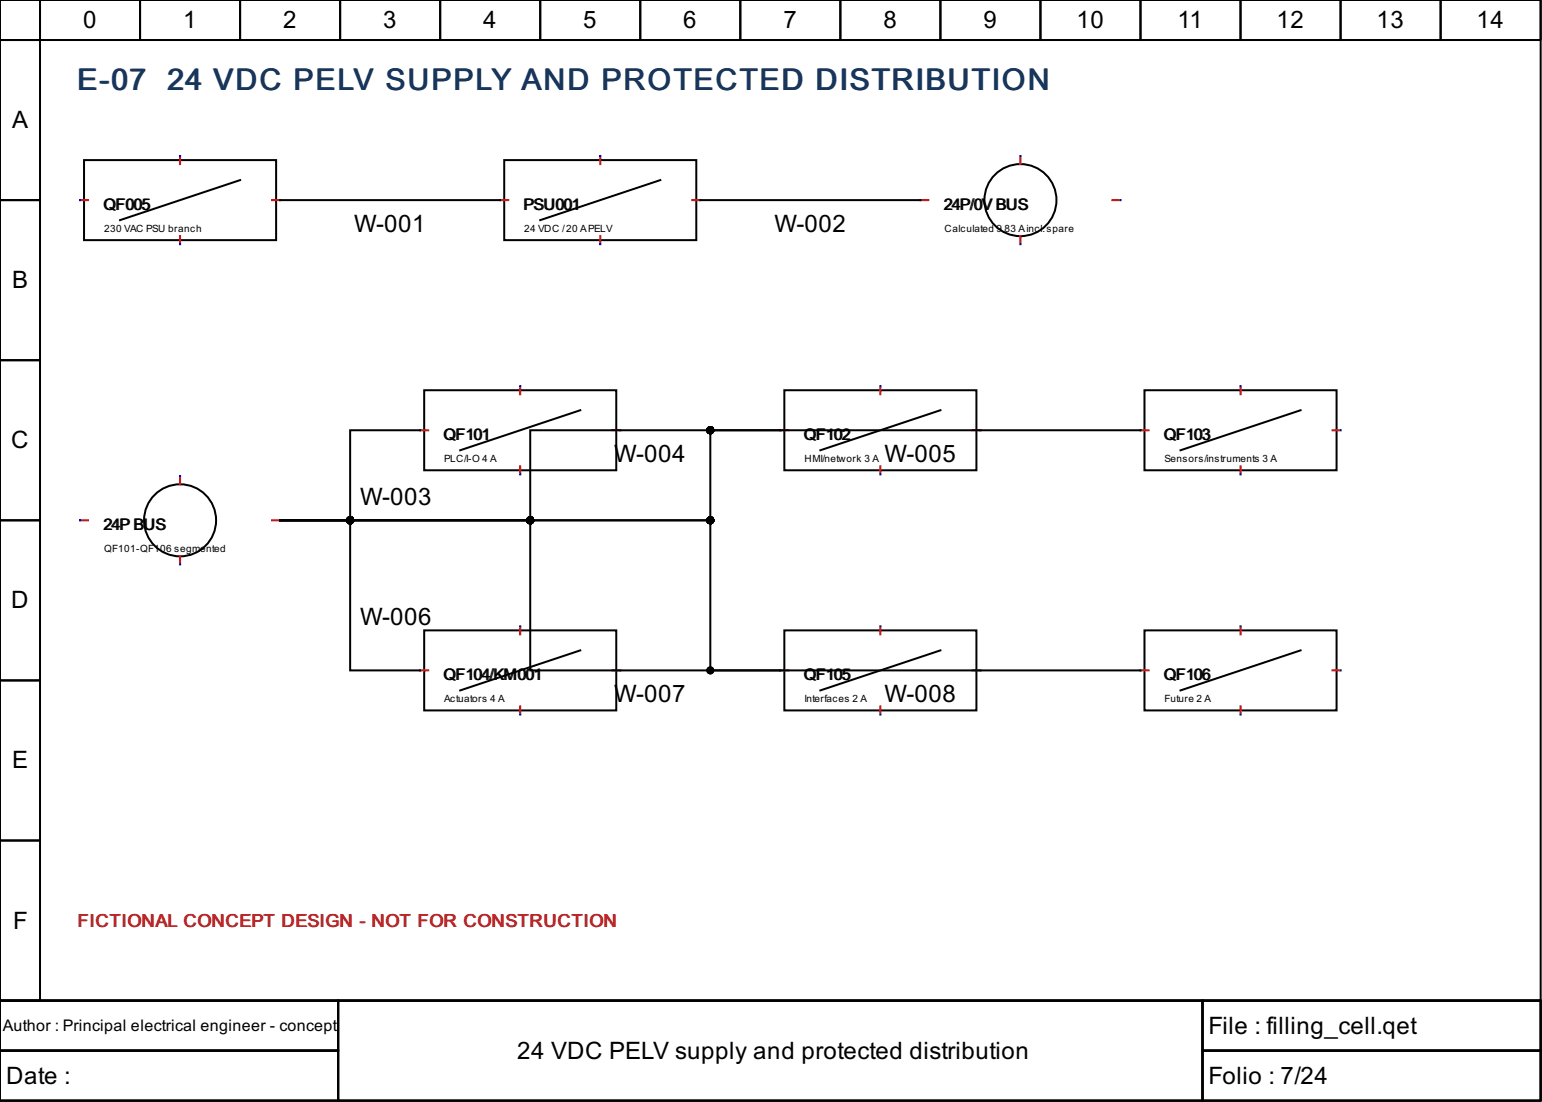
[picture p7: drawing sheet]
<svg xmlns="http://www.w3.org/2000/svg" width="204mm" height="146mm" viewBox="0 0 204 146" stroke-linecap="round" stroke-linejoin="round" font-family="sans-serif">
<g fill="none" stroke="#000" stroke-width=".26">
<path d="M0 0h203.7v132.3h-203.7zM0 0h5.3v5.3h-5.3zM0 5.3h5.3v21.2h-5.3zM5.3 0h13.2v5.3h-13.2zM18.5 0h13.2v5.3h-13.2zM31.7 0h13.3v5.3h-13.3zM45 0h13.2v5.3h-13.2zM58.2 0h13.2v5.3h-13.2zM71.4 0h13.3v5.3h-13.3zM84.7 0h13.2v5.3h-13.2zM97.9 0h13.2v5.3h-13.2zM111.1 0h13.3v5.3h-13.3z"/>
<path d="M124.4 0h13.2v5.3h-13.2zM137.6 0h13.2v5.3h-13.2zM150.8 0h13.2v5.3h-13.2zM164 0h13.3v5.3h-13.3zM177.3 0h13.2v5.3h-13.2zM190.5 0h13.2v5.3h-13.2zM0 26.5h5.3v21.1h-5.3zM11.1 21.2h25.4v10.6h-25.4zM31.7 23.8l-15.8 5.3M37 26.5h29.1M66.7 21.2h25.4v10.6h-25.4zM87.3 23.8l-15.9 5.3"/>
<path d="M92.6 26.5h29.1M0 47.6h5.3v21.2h-5.3zM55.6 56.9h-9.3v11.9h-9.3M56.1 51.6h25.4v10.6h-25.4zM76.7 54.2l-15.8 5.3M103.2 56.9h-33.1v11.9h-33.1M103.7 51.6h25.4v10.6h-25.4zM124.4 54.2l-15.9 5.3M150.8 56.9h-56.9v11.9h-56.9M151.3 51.6h25.4v10.6h-25.4zM172 54.2l-15.9 5.3M0 68.8h5.3v21.2h-5.3z"/>
<path d="M37 68.8h9.3v19.8h9.3M37 68.8h33.1v19.8h33.1M37 68.8h56.9v19.8h56.9M0 90h5.3v21.1h-5.3zM56.1 83.3h25.4v10.6h-25.4zM76.7 86l-15.8 5.3M103.7 83.3h25.4v10.6h-25.4zM124.4 86l-15.9 5.3M151.3 83.3h25.4v10.6h-25.4zM172 86l-15.9 5.3M0 111.1h5.3v21.2h-5.3zM0 132.3h203.7v13.2h-203.7z"/>
<path d="M0 132.3h44.7v6.6h-44.7zM0 138.9h44.7v6.6h-44.7zM44.7 132.3h114.3v13.2h-114.3zM159 132.3h44.7v6.6h-44.7zM159 138.9h44.7v6.6h-44.7z"/>
<circle cx="134.9" cy="26.5" r="4.8"/>
<circle cx="23.8" cy="68.8" r="4.8"/>
</g>
<g fill="none" stroke="#f00" stroke-width=".26">
<path d="M10.6 26.5h1M23.8 20.6v1.1M23.8 31.2v1.1M36 26.5h1M66.1 26.5h1.1M79.4 20.6v1.1M79.4 31.2v1.1M91.5 26.5h1.1M121.7 26.5h1.1M134.9 20.6v1.1M134.9 31.2v1.1M147.1 26.5h1.1"/>
<path d="M55.6 56.9h1M68.8 51.1v1M81 56.9h1M103.2 56.9h1M116.4 51.1v1M128.6 56.9h1M150.8 56.9h1.1M164 51.1v1M176.2 56.9h1.1M10.6 68.8h1M23.8 63v1M23.8 73.6v1"/>
<path d="M36 68.8h1M68.8 61.6v1.1M116.4 61.6v1.1M164 61.6v1.1M55.6 88.6h1M68.8 82.8v1.1M68.8 93.4v1.1M81 88.6h1M103.2 88.6h1M116.4 82.8v1.1M116.4 93.4v1.1M128.6 88.6h1"/>
<path d="M150.8 88.6h1.1M164 82.8v1.1M164 93.4v1.1M176.2 88.6h1.1"/>
</g>
<g fill="none" stroke="#00f" stroke-width=".26">
<path d="M10.6 26.5h.1M23.8 20.6h.1M23.8 32.3h.1M37 26.5h.1M66.1 26.5h.1M79.4 20.6h.1M79.4 32.3h.1M92.6 26.5h.1M121.7 26.5h.1M134.9 20.6h.1M134.9 32.3h.1M148.2 26.5h.1"/>
<path d="M55.6 56.9h.1M68.8 51.1h.1M82 56.9h.1M103.2 56.9h.1M116.4 51.1h.1M129.6 56.9h.1M150.8 56.9h.1M164 51.1h.1M177.3 56.9h.1M10.6 68.8h.1M23.8 63h.1M23.8 74.6h.1"/>
<path d="M37 68.8h.1M68.8 62.7h.1M116.4 62.7h.1M164 62.7h.1M55.6 88.6h.1M68.8 82.8h.1M68.8 94.5h.1M82 88.6h.1M103.2 88.6h.1M116.4 82.8h.1M116.4 94.5h.1M129.6 88.6h.1"/>
<path d="M150.8 88.6h.1M164 82.8h.1M164 94.5h.1M177.3 88.6h.1"/>
</g>
<g fill="#000" stroke="#000" stroke-width=".26">
<circle cx="93.9" cy="56.9" r=".4"/>
<circle cx="46.3" cy="68.8" r=".4"/>
<circle cx="70.1" cy="68.8" r=".4"/>
<circle cx="93.9" cy="68.8" r=".4"/>
<circle cx="93.9" cy="88.6" r=".4"/>
</g>
<g font-size="4" fill="#17365d">
<text x="10.2" y="11.9">E-07</text>
<text x="22.1" y="11.9">24 VDC PELV SUPPLY AND PROTECTED DISTRIBUTION</text>
</g>
<g font-size="3.2">
<text x="11" y="3.7">0</text>
<text x="24.2" y="3.7">1</text>
<text x="37.4" y="3.7">2</text>
<text x="50.7" y="3.7">3</text>
<text x="63.9" y="3.7">4</text>
<text x="77.1" y="3.7">5</text>
<text x="90.4" y="3.7">6</text>
<text x="103.6" y="3.7">7</text>
<text x="116.8" y="3.7">8</text>
<text x="130" y="3.7">9</text>
<text x="142.3" y="3.7">10</text>
<text x="155.7" y="3.7">11</text>
<text x="168.8" y="3.7">12</text>
<text x="182" y="3.7">13</text>
<text x="195.3" y="3.7">14</text>
<text x="1.6" y="16.9">A</text>
<text x="46.8" y="30.7">W-001</text>
<text x="102.4" y="30.7">W-002</text>
<text x="1.6" y="38.1">B</text>
<text x="1.5" y="59.3">C</text>
<text x="81.2" y="61.1">W-004</text>
<text x="116.9" y="61.1">W-005</text>
<text x="47.6" y="66.8">W-003</text>
<text x="1.5" y="80.4">D</text>
<text x="47.6" y="82.7">W-006</text>
<text x="81.2" y="92.9">W-007</text>
<text x="116.9" y="92.9">W-008</text>
<text x="1.6" y="101.6">E</text>
<text x="1.7" y="122.8">F</text>
<text x="159.8" y="136.7">File : filling_cell.qet</text>
<text x=".8" y="143.3">Date :</text>
<text x="68.4" y="140">24 VDC PELV supply and protected distribution</text>
<text x="159.8" y="143.3">Folio : 7/24</text>
</g>
<text font-size="2.4" fill="#b91c1c" x="10.2" y="122.5">FICTIONAL CONCEPT DESIGN - NOT FOR CONSTRUCTION</text>
<g font-size="2.1">
<text x="13.8" y="27.8">QF005</text>
<text x="69.2" y="27.8">PSU001</text>
<text x="124.8" y="27.8">24P/0V BUS</text>
<text x="58.7" y="58.2">QF101</text>
<text x="106.4" y="58.2">QF102</text>
<text x="154" y="58.2">QF103</text>
<text x="13.6" y="70.1">24P BUS</text>
<text x="58.6" y="90">QF104/KM001</text>
<text x="106.4" y="90">QF105</text>
<text x="154" y="90">QF106</text>
<text x=".4" y="136.3">Author : Principal electrical engineer - concept</text>
</g>
<g font-size="1.3">
<text x="13.8" y="30.7">230 VAC PSU branch</text>
<text x="69.3" y="30.7">24 VDC /20 APELV</text>
<text x="124.9" y="30.7">Calculated 9.83 Aincl.spare</text>
<text x="58.7" y="61.1">PLC/I-O 4 A</text>
<text x="106.4" y="61.1">HMI/network 3 A</text>
<text x="154" y="61.1">Sensors/instruments 3 A</text>
<text x="13.8" y="73">QF101-QF106 segmented</text>
<text x="58.7" y="92.9">Actuators 4 A</text>
<text x="106.4" y="92.9">Interfaces 2 A</text>
<text x="154" y="92.9">Future 2 A</text>
</g>
</svg>
